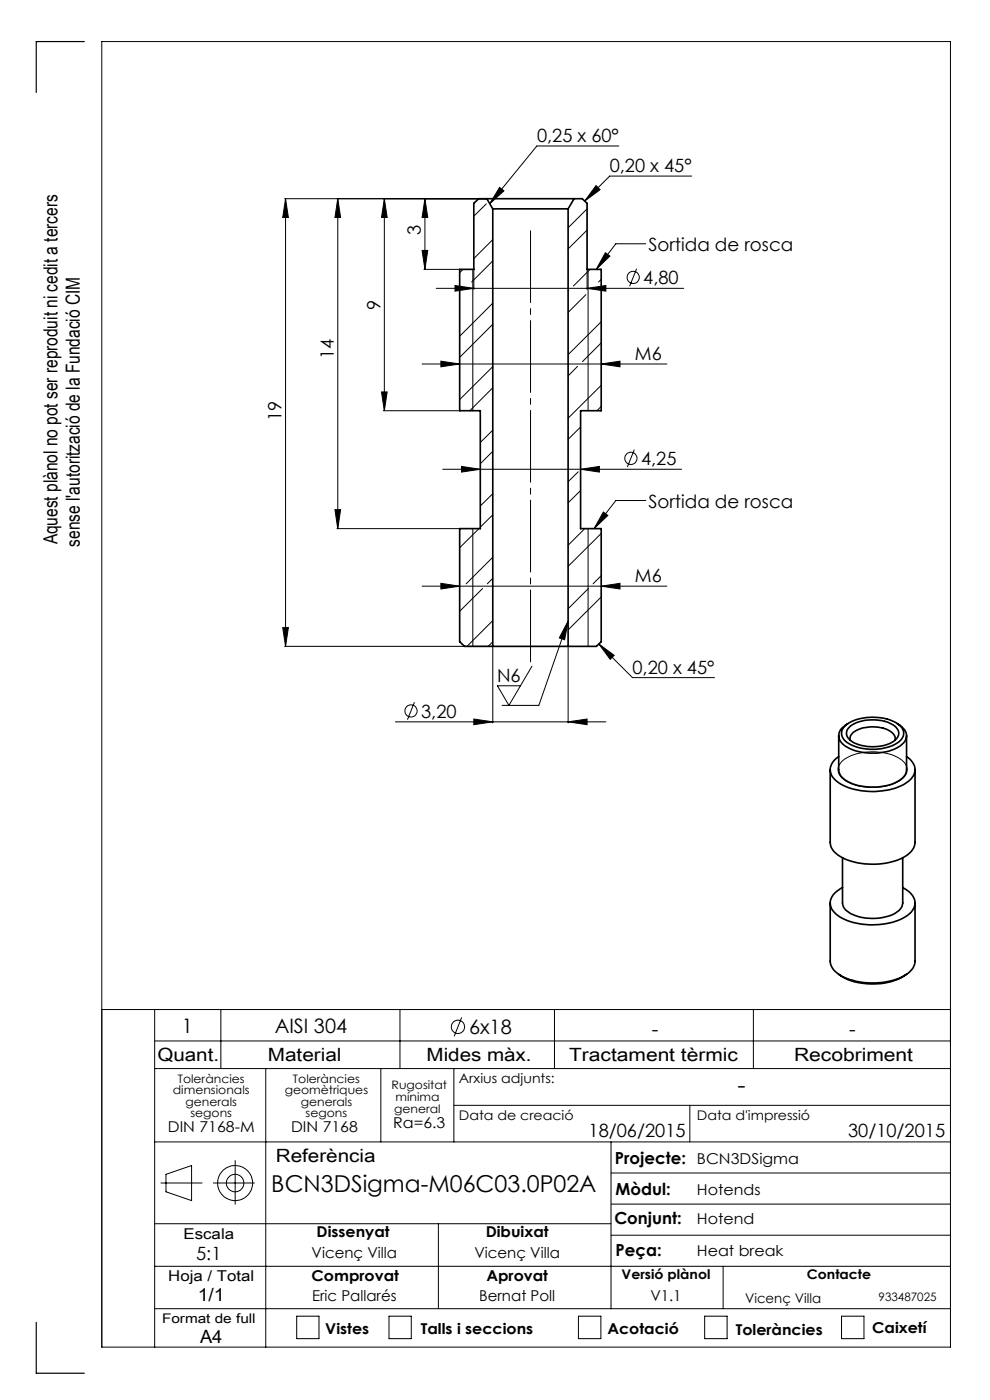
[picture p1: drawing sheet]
<svg xmlns="http://www.w3.org/2000/svg" width="210mm" height="297mm" viewBox="0 0 210 297" stroke-linecap="round" stroke-linejoin="round" font-family="sans-serif">
<g fill="none" stroke="#000" stroke-width=".21">
<path d="M106 39.8l.9 .7-3 2.7zM126.4 39.4l.9 .8-3.3 2.4zM131.3 31h-17.4l-10 12.2M146.7 37.4h-17.4l-5.3 5.2M60.4 42.2h42.7M60.6 42.2l.6 3.9h-1.2zM60.6 42.2v94.9M71.6 42.2v69.9M71.6 42.2l.6 3.9h-1.2zM81.5 42.2v44.9M81.5 42.2l.6 3.9h-1.2zM89.5 53.1h1.2l-.6 4z"/>
<path d="M89.9 57.1h7.4M90.1 42.2v14.9M90.1 42.2l.6 3.9h-1.2zM98.2 57.1l-.7 .8M100.3 57.1v30M100.5 57.3v4.1M103.2 43.2l-2.7 2.7M104.5 50.8l-4 4.1M104.5 55.3l-4.5 4.5M124.5 57.3v4.1M124.5 44.3l-4 4M124.5 48.8l-4 4"/>
<path d="M124.7 57.1v30M125.2 57.1l-3.6 3.6M127.5 59.3l-.5 .5M128.4 53.6l1 .7-2.9 2.8zM135 57l-1.4 3.7M137 51.7h-6.4l-4.1 5.4M89.5 77.2h52M92.5 61.2h52.5M93.5 76.6l4 .6-4 .6zM96.5 60.6l4 .6-4 .6zM104.5 64.3l-7 7M104.5 77.8l-7 7"/>
<path d="M104.5 68.8l-7 7M120.6 61.7l-.1 .1M122.5 77.7l-2 2.1M124.3 62.5l-3.8 3.8M124.5 61.2l4-.6v1.2zM127.5 77.2l4-.6v1.2zM127.5 68.3l-7 6.9M127.5 72.7l-4 4M80.9 83.1h1.2l-.6 4zM81.3 87.1h16M93.9 99.6h50.7M97.9 99l4 .6-4 .6z"/>
<path d="M104.5 91.3l-2.6 2.6M104.5 82.3l-4.8 4.8M104.5 95.7l-2.4 2.5M123.2 99.6l3.9-.6v1.2zM123.2 90.6l-2.7 2.6M127.5 81.7l-7 7M127.5 86.2l-.9 .9M134.5 95.4l-1.4 3.7M71 108.1h1.2l-.6 4zM71.5 112.1h25.8M100.3 112.1v25M101.6 112.1l-4.1 4.1"/>
<path d="M104.5 104.7l-2.6 2.6M104.5 118.2l-5.6 5.7M104.5 109.2l-2.6 2.6M122.7 100.1l-2.2 2.1M123.2 104.1l-2.7 2.6M124 112.1l-3.5 3.6M124.7 112.1v25M127.5 113.2l-7 7M128 108.6l.9 .8-2.9 2.7zM137 106.2h-6.4l-4.6 5.9M60 133.1h1.2l-.6 4zM60.4 137.1h43.9"/>
<path d="M89.5 124.4h52M93.5 123.8l4 .6-4 .6zM102.4 124.8l-4.9 4.9M104.5 131.7l-5.4 5.4M104.5 122.7l-1.1 1.2M104.5 136.2l-1 .9M104.5 137.3v16M120.5 131.8l-6.2 17.8h-7.8M120.5 137.3v16M120.5 131.8l-.7 3.9-1.2-.4zM124.8 124.8l-4.3 4.3M127 136.6l3.3 2.4-.9 .9z"/>
<path d="M127 136.6l7.2 7.2h17.4M127.5 124.4l4-.6v1.2zM127.5 122.1l-1.7 1.8M127.5 126.6l-7 7M83.9 153.1h44.6M87.9 149l-1.5 3.7M100.5 152.5l4 .6-4 .6zM112.9 141.3l-5 8.3-2.4-4.1h4.9M120.5 153.1l4-.6v1.2zM178.4 161.7a10.5 10.5 0 0 1 8.7-2.1 6.8 6.8 0 0 1 5.1 2.7 2.42 2.42 0 0 1-1.2 3.3 12.2 12.2 0 0 1-11.9-.2 2.38 2.38 0 0 1-.7-3.7zM21.6 214.2h180M32.8 214.2v71.6"/>
<path d="M46.8 214.2v12.5M84.8 214.2v12.5M97.9 215.8l-1.6 4M117.6 214.2v12.5M159.8 214.2v12.5M32.8 220.8h168.8M32.8 226.7h168.8M56.4 226.7v59.1M80.8 226.7v15.5M96.3 226.7v15.5M96.3 234.5h105.3M146.3 234.5v7.7"/>
<path d="M32.8 259.6h96.8M32.8 242.2h168.8M34.1 251h8.8M35.2 249.1l5.4-1.8v7.4l-5.4-1.9zM45.3 251h8.7M49.9 246.2v9.3M93 259.6v18M129.6 242.2v35.4M129.6 255.4h72M129.6 248.8h72M32.8 277.6h168.8M32.8 268.6h168.8"/>
<path d="M62.9 279.2h4.8v4.8h-4.8zM82.5 279.2h4.7v4.8h-4.7zM122.7 279.2h4.8v4.8h-4.8zM129.6 262h72M149.5 279.2h4.7v4.8h-4.7zM153.4 268.6v9M178.5 279.2h4.8v4.8h-4.8zM21.6 285.8h180v-277h-180v277"/>
<circle cx="134.3" cy="58.8" r="1.29"/>
<circle cx="133.8" cy="97.2" r="1.29"/>
<circle cx="87.2" cy="150.8" r="1.29"/>
<circle cx="97.2" cy="217.8" r="1.41"/>
<circle cx="49.9" cy="251" r="3.7"/>
<circle cx="49.9" cy="251" r="1.86"/>
</g>
<path d="M112.5 48.5v92.4" fill="none" stroke="#000" stroke-width=".21" stroke-dasharray="15.2 1.3 1.3 1.3" stroke-dashoffset="-.5"/>
<path d="M17.9 8.8h-10.2v10.8M7.7 280.5v10.8h10.2" fill="none" stroke="#000" stroke-width=".25"/>
<g fill="#000">
<path d="M60.6 42.2l.6 3.9h-1.2zM60 133.1h1.2l-.6 4z"/>
<path d="M89.5 53.1h1.2l-.6 4zM90.1 42.2l.6 3.9h-1.2zM80.9 83.1h1.2l-.6 4zM81.5 42.2l.6 3.9h-1.2zM71 108.1h1.2l-.6 4zM71.6 42.2l.6 3.9h-1.2z"/>
<path d="M93.5 76.6l4 .6-4 .6zM127.5 77.2l4-.6v1.2zM100.5 152.5l4 .6-4 .6zM120.5 153.1l4-.6v1.2zM97.9 99l4 .6-4 .6zM123.2 99.6l3.9-.6v1.2z"/>
<path d="M96.5 60.6l4 .6-4 .6zM124.5 61.2l4-.6v1.2zM106 39.8l.9 .7-3 2.7zM126.4 39.4l.9 .8-3.3 2.4zM127 136.6l3.3 2.4-.9 .9z"/>
<path d="M128 108.6l.9 .8-2.9 2.7zM128.4 53.6l1 .7-2.9 2.8zM120.5 131.8l-.7 3.9-1.2-.4z"/>
<path d="M93.5 123.8l4 .6-4 .6zM127.5 124.4l4-.6v1.2z"/>
</g>
<g fill="none" stroke="#000" stroke-width=".35">
<path d="M103.3 42.2h18.5M103.3 42.2h-1.8l-1 .9v14h-3v30h4.4v25h-4.4v24l1 1h6M103.3 42.2l1.2 2.1M104.5 44.3h16M104.5 44.3v92.8M120.5 44.3v92.8M121.8 42.2h1.7l1 .9v14h3v30h-4.3v25h4.3v24l-1 1h-6M121.8 42.2l-1.3 2.1M104.5 137.1h16M177.9 156.1v7.2a3.2 3.2 0 0 0 2.4 2.7 11.9 11.9 0 0 0 10.7-.6l.9-.9 .4-1.1v-7.3M179.2 154a10.5 10.5 0 0 1 10.5-.9 2.84 2.84 0 0 1 2 2.8 4.2 4.2 0 0 1-3.5 2.6 10.5 10.5 0 0 1-8.9-1.3 2.08 2.08 0 0 1-.1-3.2zM179.8 153.5a2.92 2.92 0 0 0-1.9 3 4.6 4.6 0 0 0 3.5 2.8 12 12 0 0 0 9.6-1.1 2.39 2.39 0 0 0 1.3-2.2 2.39 2.39 0 0 0-1.3-2.1l-.6-.4"/>
<path d="M180.3 157.1a2.18 2.18 0 0 1 1.9-2.4 7.3 7.3 0 0 1 7.3 1l.4 .8-.1 .6M180.4 154a9 9 0 0 1 9.4 .1 1.84 1.84 0 0 1-.2 3.1 9.1 9.1 0 0 1-9 0 1.82 1.82 0 0 1-.2-3.2zM176.1 163.3v15.4a3.9 3.9 0 0 0 2.7 3.3 15.2 15.2 0 0 0 13.3-.4 3.8 3.8 0 0 0 2-2.9v-15.4M177.9 160.5a3 3 0 0 0-1.8 2.7 3 3 0 0 0 1.7 2.8 14.8 14.8 0 0 0 14.3 .2 3 3 0 0 0 1.2-4.8l-1-.9M176.1 191.6v12.3a4.1 4.1 0 0 0 2.9 3.4 15.1 15.1 0 0 0 13.4-.6 3.4 3.4 0 0 0 1.7-2.8v-12.3M178.7 182v9.6a2.82 2.82 0 0 0 2.1 2.4 10.6 10.6 0 0 0 9.5-.6l.9-.8 .3-1v-9.6M178.7 188.3a3.9 3.9 0 0 0-2.6 3.4 4.6 4.6 0 0 0 3.2 3.4 15.5 15.5 0 0 0 12.8-.7 3 3 0 0 0 1.2-4.7l-1.8-1.4M177.9 206.7a13.7 13.7 0 0 0 11.7 1.4l1.1-.5 1.6-.9"/>
</g>
<g font-size="4.9">
<text x="156.5" y="231.8">-</text>
<text x="57.6" y="253">BCN3DSigma-M06C03.0P02A</text>
</g>
<g font-size="4.2">
<text x="38.6" y="219">1</text>
<text x="58.3" y="219.2">AISI 304</text>
<text x="99.5" y="219.4">6x18</text>
<text x="138.3" y="219.7">-</text>
<text x="180.1" y="219.7">-</text>
</g>
<g font-size="4.1">
<text x="12.2" y="115.5" transform="rotate(-90 12.2 115.5)">Aquest plànol no pot ser reproduit ni cedit a tercers</text>
<text x="16.9" y="116" transform="rotate(-90 16.9 116)">sense l'autorització de la Fundació CIM</text>
</g>
<g font-size="3.9">
<text x="113.9" y="30.1">0,25 x 60°</text>
<text x="129.3" y="36.5">0,20 x 45°</text>
<text x="89.3" y="49.9" transform="rotate(-90 89.3 49.9)">3</text>
<text x="137.5" y="53.3">Sortida de rosca</text>
<text x="80.7" y="65.8" transform="rotate(-90 80.7 65.8)">9</text>
<text x="136.5" y="60.3">4,80</text>
<text x="70.8" y="76.2" transform="rotate(-90 70.8 76.2)">14</text>
<text x="134.7" y="76.4">M6</text>
<text x="59.7" y="89.3" transform="rotate(-90 59.7 89.3)">19</text>
<text x="136" y="98.7">4,25</text>
<text x="137.5" y="107.7">Sortida de rosca</text>
<text x="134.7" y="123.5">M6</text>
<text x="134.2" y="142.9">0,20 x 45°</text>
<text x="105.4" y="144.6">N6</text>
<text x="89.3" y="152.3">3,20</text>
<text x="33.4" y="225">Quant.</text>
<text x="56.8" y="225">Material</text>
<text x="90.5" y="225">Mides màx.</text>
<text x="120.7" y="225">Tractament tèrmic</text>
<text x="168.4" y="225">Recobriment</text>
<text x="124.8" y="241.3">18/06/2015</text>
<text x="179.9" y="241.3">30/10/2015</text>
<text x="58.5" y="246.5">Referència</text>
<text x="41.6" y="267.2">5:1</text>
<text x="41.9" y="276.1">1/1</text>
<text x="42.4" y="284.9">A4</text>
</g>
<g font-size="3.5">
<text x="130.5" y="246.8">Projecte:</text>
<text x="130.6" y="253.4">Mòdul:</text>
<text x="130.3" y="259.8">Conjunt:</text>
<text x="130.6" y="266.4">Peça:</text>
</g>
<g font-size="3.2">
<text x="83.4" y="239.3">Ra=6.3</text>
<text x="35.6" y="240.1">DIN 7168-M</text>
<text x="61.7" y="240.1">DIN 7168</text>
<text x="147.8" y="246.8">BCN3DSigma</text>
<text x="147.8" y="253.4">Hotends</text>
<text x="38.9" y="262.9">Escala</text>
<text x="67.2" y="262.5">Dissenyat</text>
<text x="103" y="262.5">Dibuixat</text>
<text x="147.8" y="259.8">Hotend</text>
<text x="66.1" y="266.8">Vicenç Villa</text>
<text x="100.6" y="266.8">Vicenç Villa</text>
<text x="147.8" y="266.4">Heat break</text>
<text x="35.7" y="271.7">Hoja / Total</text>
<text x="66.1" y="271.7">Comprovat</text>
<text x="103.2" y="271.7">Aprovat</text>
<text x="66.2" y="276.1">Eric Pallarés</text>
<text x="101.6" y="276.1">Bernat Poll</text>
<text x="138" y="276.1">V1.1</text>
<text x="69" y="283.1">Vistes</text>
<text x="89.3" y="283.1">Talls i seccions</text>
<text x="128.8" y="283.1">Acotació</text>
<text x="156.1" y="283.2">Toleràncies</text>
<text x="185" y="282.8">Caixetí</text>
</g>
<g font-size="2.8">
<text x="97.3" y="229.6">Arxius adjunts:</text>
<text x="97.3" y="237.7">Data de creació</text>
<text x="147.8" y="237.7">Data d'impressió</text>
<text x="131.8" y="271.4">Versió plànol</text>
<text x="171.2" y="271.4">Contacte</text>
<text x="34.4" y="280.7">Format de full</text>
<text x="158" y="276.3">Vicenç Villa</text>
</g>
<g font-size="2.5">
<text x="36.7" y="232.1">dimensionals</text>
<text x="37.7" y="229.6">Toleràncies</text>
<text x="60.4" y="232.1">geomètriques</text>
<text x="62.1" y="229.6">Toleràncies</text>
<text x="83.1" y="231">Rugositat</text>
<text x="83.9" y="233.5">mínima</text>
<text x="39.4" y="234.6">generals</text>
<text x="40.4" y="237.1">segons</text>
<text x="63.8" y="234.6">generals</text>
<text x="64.8" y="237.1">segons</text>
<text x="83.6" y="236.2">general</text>
<text x="186.4" y="276.1">933487025</text>
</g>
</svg>
